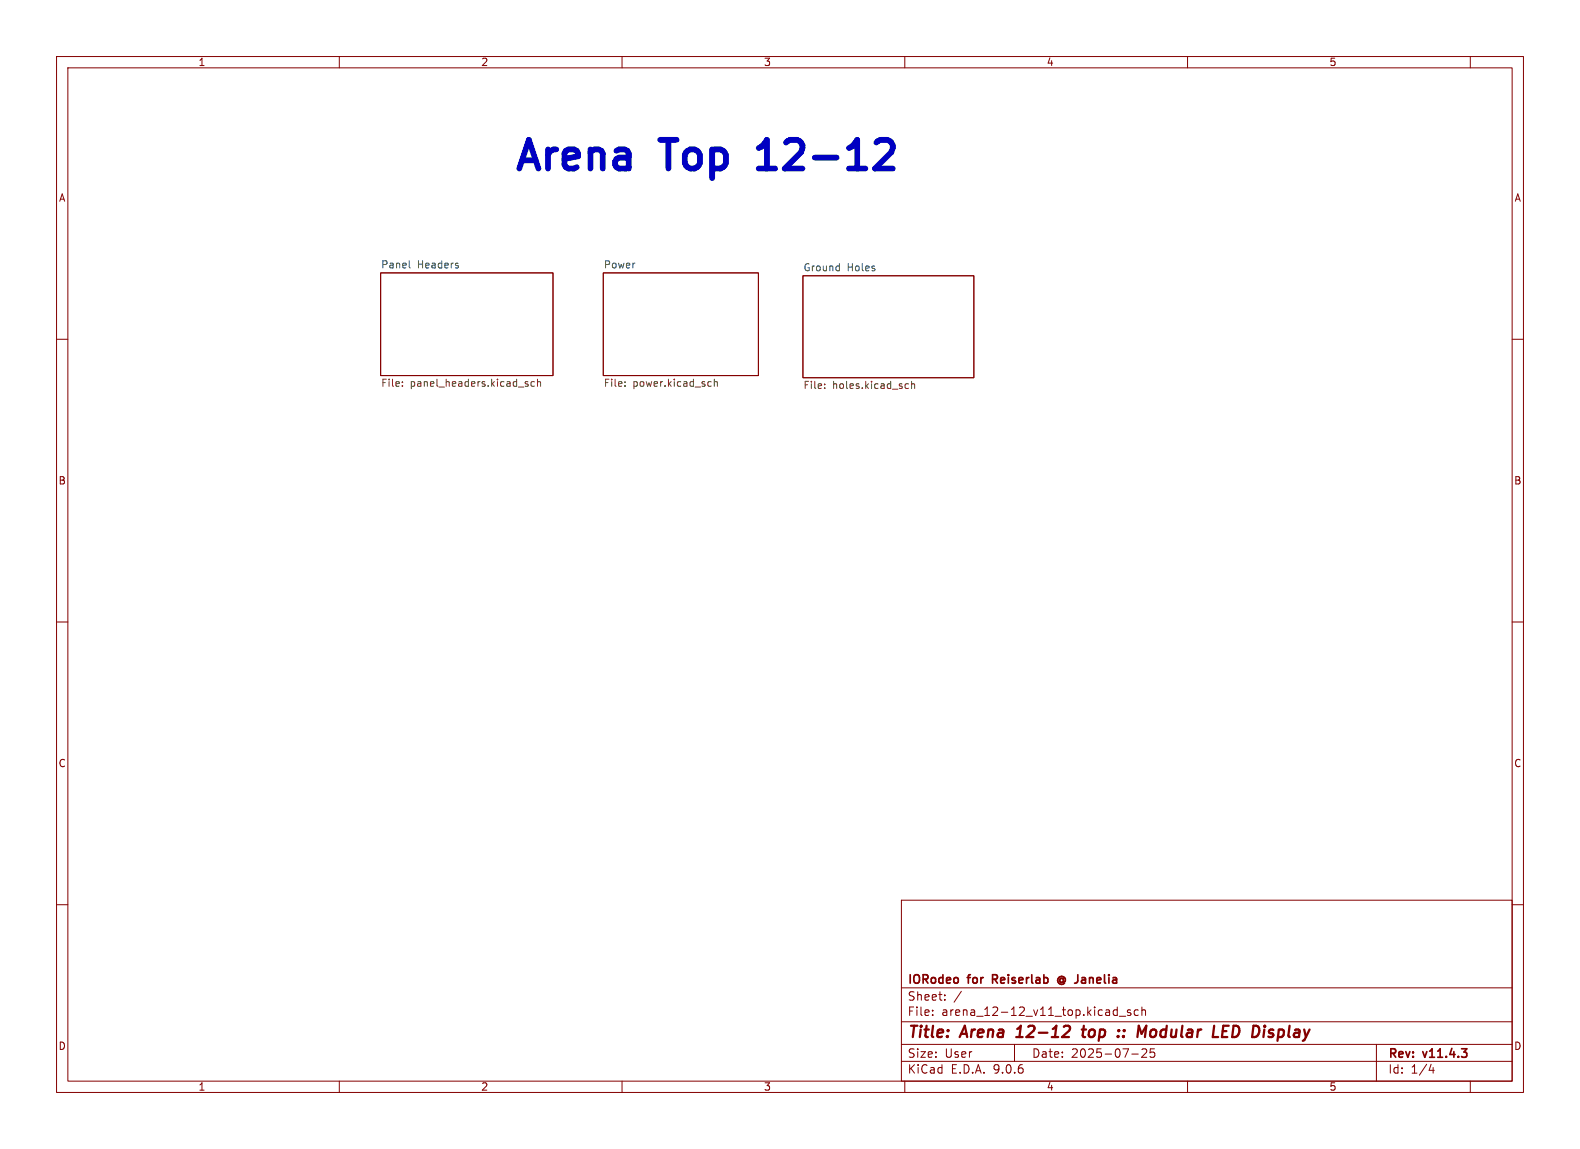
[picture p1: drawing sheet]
<svg xmlns="http://www.w3.org/2000/svg" width="279mm" height="203mm" viewBox="0 0 279 203" stroke-linecap="round" stroke-linejoin="round" font-family="sans-serif">
<g fill="none" stroke="#840000" stroke-width=".18">
<path d="M10 10h259.4v183.2h-259.4zM12 12h255.4v179.2h-255.4zM60 10v2M110 10v2M160 10v2M210 10v2M260 10v2M67.3 48.3h30.5v18.1h-30.5zM106.7 48.3h27.4v18.1h-27.4zM142 48.8h30.2v18h-30.2zM10 60h2M267.4 60h2"/>
<path d="M10 110h2M267.4 110h2M159.4 159.2h108v32h-108zM10 160h2M159.4 174.7h108M164.9 179.4v.2M164.9 178.7v.1M167.1 176.7v.2M167.1 176v.1M170 175.3l-1.3 1.9M197.1 178.6l.5 .1M197.6 178.1v1.5"/>
<path d="M197.6 179.5l-.5 .1M197.9 179.7h1.2M199.9 178.7l-.3-.1-.2 .2v.2l.5 .2v.3h-.5M201.3 178.7l-.4-.1-.3 .3v.4l.1 .2h.6M201.9 178.7l.2-.1 .4 .1 .1 .9M201.9 178.1v1.5M267.4 160h2M60 191.2v2M110 191.2v2M159.4 187.7h108M159.4 184.7h108M159.4 180.7h108"/>
<path d="M160 191.2v2M179.4 184.7v3M200.1 186.4h1.2M201.9 185.6l.6-.1 .2 .1 .1 .3-.9 1.1h.9M204.1 185.5h-.7v.7l.2-.1h.5l.1 .2-.1 .5-.2 .2-.5-.2M210 191.2v2M243.4 184.7v6.5M253.1 188.2l-.4 1.1h.9M253.4 188.8v1M260 191.2v2"/>
</g>
<g fill="none" stroke="#840000" stroke-width=".4">
<path d="M179.7 183.4h1.1M180.3 181.7l-.4 .3M188.4 181.4h.5a.45 .45 0 0 1 .3 .6l-.1 .3-1.3 1.1h1.2M191.3 182.1h.8M191.7 181.4l-.3 1.7 .1 .2 .4 .1M198.7 183.2l.1 .1-.1 .1M198.7 183.2l-.1 .1 .1 .1M198.7 183.2v.2M198.8 182.2v.2M198.8 182.2l.1 .1-.1 .1M198.8 182.2l-.1 .1 .1 .1M201.1 183.4l.3-2 .5 1.4 .8-1.4-.2 2"/>
<path d="M203.7 182.2l-.3 .3v.5l.3 .4M216.1 183.4h.9M216.2 182.4h.7M216.3 181.4h1"/>
</g>
<path d="M175.5 173.2h.6M176.1 172.4h-.6v1.5M188 173.1a.36 .36 0 0 0-.5 0 .36 .36 0 0 0 0 .5 .36 .36 0 0 0 .5 .1M188 172.7a.71 .71 0 0 0-1 .7 .71 .71 0 0 0 1 .6" fill="none" stroke="#840000" stroke-width=".3"/>
<g fill="none" stroke="#725600" stroke-width=".18">
<path d="M71.2 68.2v.1M71.2 67.5v.2M93.1 67.9l.3 .1v.1l-.2 .2h-.2M93.1 67.5h.3M94.5 67.5h-.4l-.2 .2 .1 .6h.5M95 67.6l.2-.1h.3l.1 .8M95 67.1v1.2M110.5 68.2v.1M110.5 67.5v.2M125.4 67.5h.4M125.8 68.3h-.4M126.3 67.6l.2-.1h.3l.1 .8"/>
<path d="M126.3 67.1v1.2M145.8 68.6v.1M145.8 67.9v.1M160.3 67.9h.4M160.7 68.6l-.4 .1M161.2 68l.2-.1h.3v.8M161.2 67.4v1.3"/>
</g>
<path d="M72.4 46.1v1.1l.2 .2M81 47v.3M148.3 47l.1 .1M148.4 46.6v1.3M148.4 47.8l-.1 .1" fill="none" stroke="#006464" stroke-width=".18"/>
<path d="M134.2 29.8h2.9M134.6 25.9l-.4 .3M155.7 24.7h1.2a1.38 1.38 0 0 1 .7 2.2l-2.9 2.9h3.2" fill="none" stroke="#0000c2" stroke-width="1"/>
<g font-size="7.1" fill="#0000c2">
<text x="90.7" y="30.5">Arena</text>
<text x="117.6" y="30.5">Top</text>
<text x="136.6" y="30.5">12-12</text>
</g>
<g font-size="2.8" fill="#840000">
<text x="160.4" y="184.1">Title:</text>
<text x="170.1" y="184.1">Arena</text>
<text x="180.7" y="184.1">12-12</text>
<text x="193.1" y="184.1">top</text>
<text x="204.4" y="184.1">Modular</text>
<text x="218.5" y="184.1">LED</text>
<text x="226.3" y="184.1">Display</text>
</g>
<g font-size="2.1" fill="#840000">
<text x="160.4" y="179.9">File:</text>
<text x="160.4" y="177.2">Sheet:</text>
<text x="160.4" y="174.4">IORodeo</text>
<text x="166.5" y="179.9">arena_12-12_v11_top.kicad_sch</text>
<text x="171.3" y="174.4">for</text>
<text x="176.2" y="174.4">Reiserlab</text>
<text x="188.3" y="174.4">@ Janelia</text>
<text x="160.4" y="190.1">KiCad</text>
<text x="160.4" y="187.3">Size:</text>
<text x="167.1" y="187.3">User</text>
<text x="168.1" y="190.1">E.D.A.</text>
<text x="175.7" y="190.1">9.0.6</text>
<text x="182.4" y="187.3">Date:</text>
<text x="189.4" y="187.3">2025-07-25</text>
<text x="245.4" y="187.5">Rev:</text>
<text x="245.4" y="190.1">Id:</text>
<text x="249.5" y="190.1">1/4</text>
<text x="251.8" y="187.5">v11.4.3</text>
</g>
<g font-size="1.8" fill="#840000">
<text x="35" y="11.9">1</text>
<text x="85" y="11.9">2</text>
<text x="135" y="11.9">3</text>
<text x="185" y="11.9">4</text>
<text x="235" y="11.9">5</text>
<text x="10.3" y="35.9">A</text>
<text x="267.7" y="35.9">A</text>
<text x="10.3" y="85.9">B</text>
<text x="267.7" y="85.9">B</text>
<text x="10.3" y="135.9">C</text>
<text x="267.7" y="135.9">C</text>
<text x="10.3" y="185.9">D</text>
<text x="267.7" y="185.9">D</text>
<text x="35" y="193.1">1</text>
<text x="85" y="193.1">2</text>
<text x="135" y="193.1">3</text>
<text x="185" y="193.1">4</text>
<text x="235" y="193.1">5</text>
</g>
<g font-size="1.8" fill="#006464">
<text x="67.3" y="47.5">Panel</text>
<text x="73.8" y="47.5">Headers</text>
<text x="106.7" y="47.5">Power</text>
<text x="142" y="48.1">Ground</text>
<text x="149.8" y="48.1">Holes</text>
</g>
<g font-size="1.8" fill="#725600">
<text x="67.3" y="68.7">File:</text>
<text x="72.5" y="68.7">panel_headers.kicad_sch</text>
<text x="106.7" y="68.7">File:</text>
<text x="111.9" y="68.7">power.kicad_sch</text>
<text x="142" y="69.1">File:</text>
<text x="147.2" y="69.1">holes.kicad_sch</text>
</g>
</svg>
